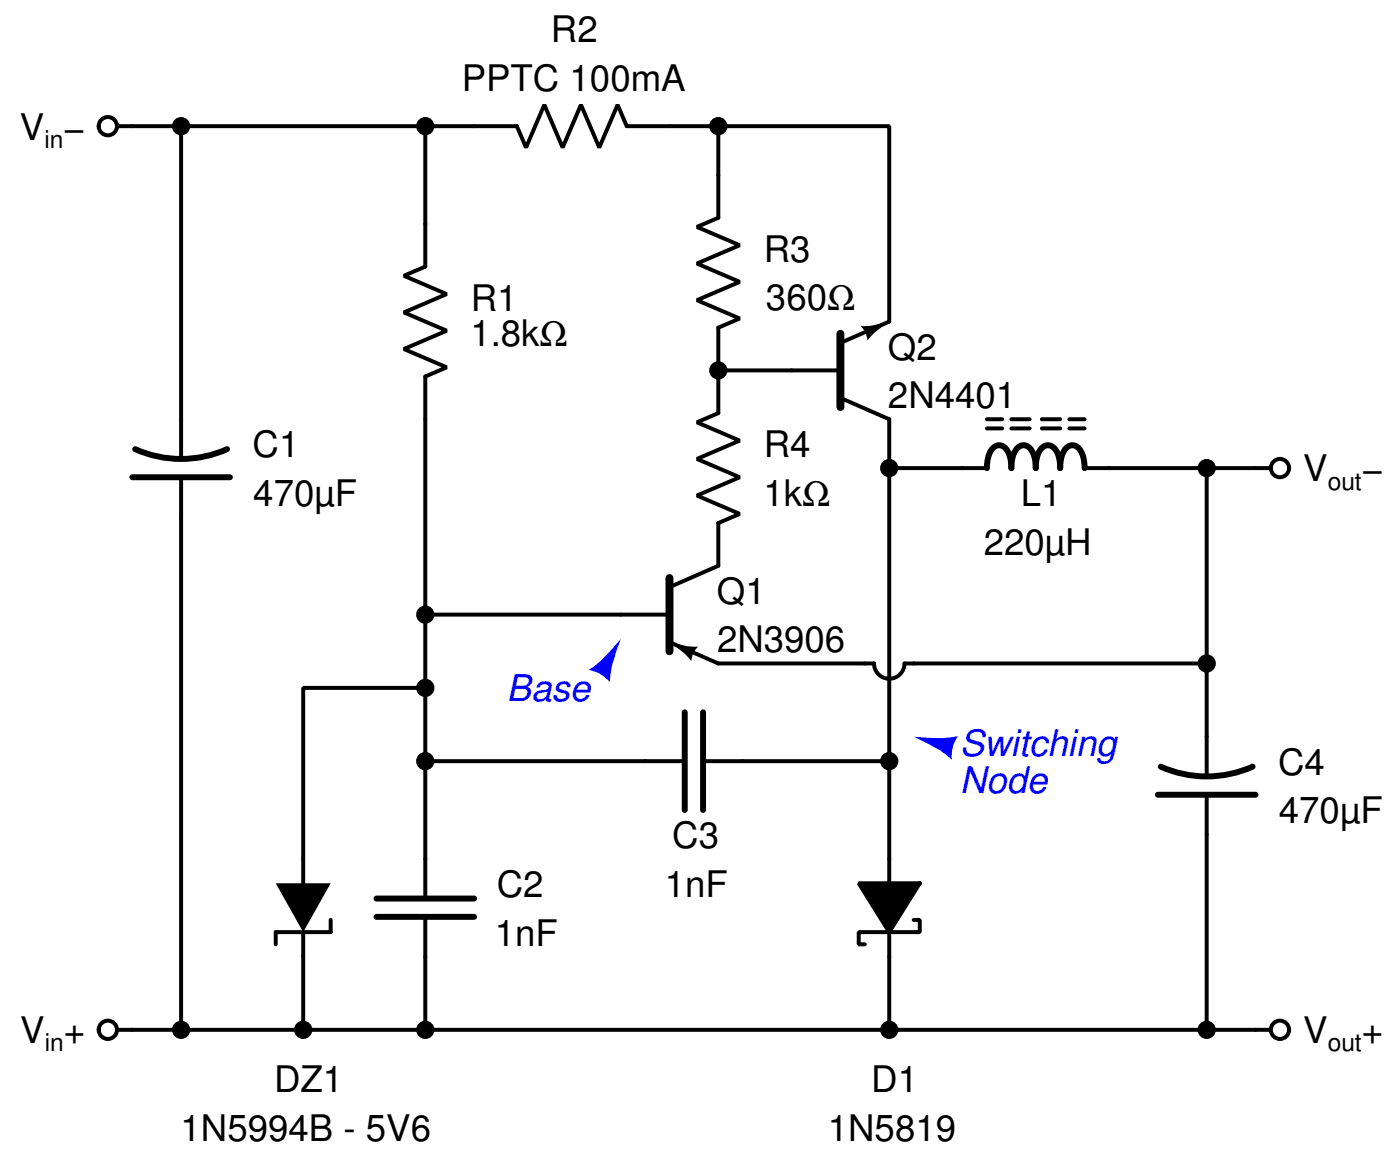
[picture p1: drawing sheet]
<svg xmlns="http://www.w3.org/2000/svg" width="121mm" height="100mm" viewBox="0 0 121 100" stroke-linecap="round" stroke-linejoin="round" font-family="sans-serif">
<path d="M11.7 38.9a9.8 9.8 0 0 0 8 0M11.5 41.4h8.4M85.5 40.6a1.86 1.86 0 0 1 .9-2 1.11 1.11 0 0 1 1.2 1.2l.1 .8a1.86 1.86 0 0 1 .8-2 1.11 1.11 0 0 1 1.2 1.2l.1 .8a1.86 1.86 0 0 1 .9-2 1.11 1.11 0 0 1 1.1 1.2l.1 .8a1.86 1.86 0 0 1 .9-2 1.11 1.11 0 0 1 1.1 1.2l.1 .8M32.6 77.9h8.5M32.6 79.5h8.5M59.4 61.7v8.5M60.9 61.7v8.5M100.4 68.9h8.4M100.6 66.4a9.8 9.8 0 0 0 8 0" fill="none" stroke="#000" stroke-width=".52"/>
<g fill="none" stroke="#000" stroke-width=".34">
<path d="M10.1 10.9h34.7l.8 1.9 1.6-3.7 1.6 3.7 1.6-3.7 1.5 3.7 1.6-3.7 .8 1.8h22.8v17M15.7 10.9v28.9M36.9 10.9v12.2l-1.9 .8 3.7 1.6-3.7 1.6 3.7 1.6-3.7 1.6 3.7 1.5-1.8 .8v45.3M62.3 10.9v8l-1.9 .8 3.7 1.6-3.7 1.5 3.7 1.6-3.7 1.6 3.7 1.6-1.8 .8v7.4l-1.9 .8 3.7 1.6-3.7 1.6 3.7 1.6-3.7 1.6 3.7 1.5-1.8 .8v3.7M62.3 32.1h6.3M77.1 36.3v53M85.5 37.1h1.4M85.5 36.3h1.4M87.7 37.1h1.6M87.7 36.3h1.6M90.3 37.1h1.6M90.3 36.3h1.6"/>
<path d="M92.7 37.1h1.3M92.7 36.3h1.3M15.7 41.4v47.9M36.9 59.6h-10.6v17M36.9 53.3h16.9M62.3 57.5h13.5a1.32 1.32 0 0 0 1.3 1.3 1.32 1.32 0 0 0 1.3-1.3h26.2M77.1 40.6h8.4M94 40.6h16.2M104.6 40.6v26.7M28.7 79.7v1.1h-4.8v1M36.9 79.5v9.8M36.9 66h22.5"/>
<path d="M60.9 66h16.2M74.4 76.6h5.3l-2.6 4.2zM79.2 79.7h.5v1.1h-5.3v1h.6M104.6 68.9v20.4h-88.9M10.1 89.3h5.6M26.3 80.8v8.5M104.6 89.3h5.6"/>
<circle cx="9.3" cy="10.9" r=".79"/>
<circle cx="110.9" cy="40.6" r=".79"/>
<circle cx="9.3" cy="89.3" r=".79"/>
<circle cx="110.9" cy="89.3" r=".79"/>
</g>
<g fill="#000">
<path d="M23.9 76.6h4.8l-2.4 4.2zM74.4 76.6h5.3l-2.6 4.2z"/>
<circle cx="15.7" cy="10.9" r=".79"/>
<circle cx="36.9" cy="10.9" r=".79"/>
<circle cx="62.3" cy="10.9" r=".79"/>
<circle cx="62.3" cy="32.1" r=".79"/>
<circle cx="36.9" cy="53.3" r=".79"/>
<circle cx="36.9" cy="59.6" r=".79"/>
<circle cx="77.1" cy="40.6" r=".79"/>
<circle cx="104.6" cy="57.5" r=".79"/>
<circle cx="104.6" cy="40.6" r=".79"/>
<circle cx="36.9" cy="66" r=".79"/>
<circle cx="77.1" cy="66" r=".79"/>
<circle cx="15.7" cy="89.3" r=".79"/>
<circle cx="26.3" cy="89.3" r=".79"/>
<circle cx="36.9" cy="89.3" r=".79"/>
<circle cx="77.1" cy="89.3" r=".79"/>
<circle cx="104.6" cy="89.3" r=".79"/>
</g>
<g fill="#00f">
<path d="M79.2 63.9l2.1 .1 1.8-.2a2.94 2.94 0 0 0-.6 2l-1.4-1z" fill-rule="evenodd"/>
<path d="M51 58.1l1.4-1.1 1.4-1.6-.7 2-.2 1.7a2.94 2.94 0 0 0-1.9-1z" fill-rule="evenodd"/>
</g>
<path d="M72.8 28.9v6.4M58 50.1v6.3" fill="none" stroke="#000" stroke-width=".69"/>
<path d="M68.6 32.1h4.2M72.8 34.5l4.3 1.8M77.1 27.9l-4.3 1.8M53.8 53.3h4.2M58 55.7l4.3 1.8M62.3 49l-4.3 1.9" fill="none" stroke="#000" stroke-width=".34"/>
<g fill="#000">
<path d="M74.6 28.3l.9-.1 1.6-.3-1.3 .9-.6 .7a1.9 1.9 0 0 0-.6-1.2z" fill-rule="evenodd"/>
<path d="M58 55.7l1.6 .3h.9a1.9 1.9 0 0 0-.6 1.3l-.6-.7z" fill-rule="evenodd"/>
</g>
<g font-size="3.2">
<text x="47.8" y="3.6">R2</text>
<text x="40" y="7.9">PPTC 100mA</text>
<text x="1.7" y="12.1">V −</text>
<text x="66.2" y="22.7">R3</text>
<text x="40.8" y="30">1.8kΩ</text>
<text x="40.8" y="26.9">R1</text>
<text x="66.4" y="26.9">360Ω</text>
<text x="77" y="31.2">Q2</text>
<text x="77" y="35.4">2N4401</text>
<text x="21.9" y="39.6">C1</text>
<text x="66.2" y="39.6">R4</text>
<text x="113" y="41.7">V</text>
<text x="118" y="41.7">−</text>
<text x="22" y="43.8">470µF</text>
<text x="66.2" y="43.8">1kΩ</text>
<text x="88.5" y="43.8">L1</text>
<text x="62.1" y="52.3">Q1</text>
<text x="85.3" y="48.1">220µH</text>
<text x="62.2" y="56.5">2N3906</text>
<text x="110.8" y="67.1">C4</text>
<text x="110.9" y="71.4">470µF</text>
<text x="43.1" y="77.7">C2</text>
<text x="57.6" y="77.7">1nF</text>
<text x="58.3" y="73.5">C3</text>
<text x="42.9" y="81.9">1nF</text>
<text x="1.8" y="90.4">V +</text>
<text x="23.8" y="94.6">DZ1</text>
<text x="75.5" y="94.6">D1</text>
<text x="113" y="90.4">V</text>
<text x="118" y="90.4">+</text>
<text x="15.7" y="98.9">1N5994B - 5V6</text>
<text x="71.8" y="98.9">1N5819</text>
</g>
<g font-size="3.2" fill="#00f">
<text x="43.9" y="60.8">Base</text>
<text x="83.2" y="65.6">Switching</text>
<text x="83.2" y="68.7">Node</text>
</g>
<g font-size="2.1">
<text x="3.8" y="12.8">in</text>
<text x="115.1" y="42.4">out</text>
<text x="3.9" y="91.1">in</text>
<text x="115.1" y="91.1">out</text>
</g>
</svg>
